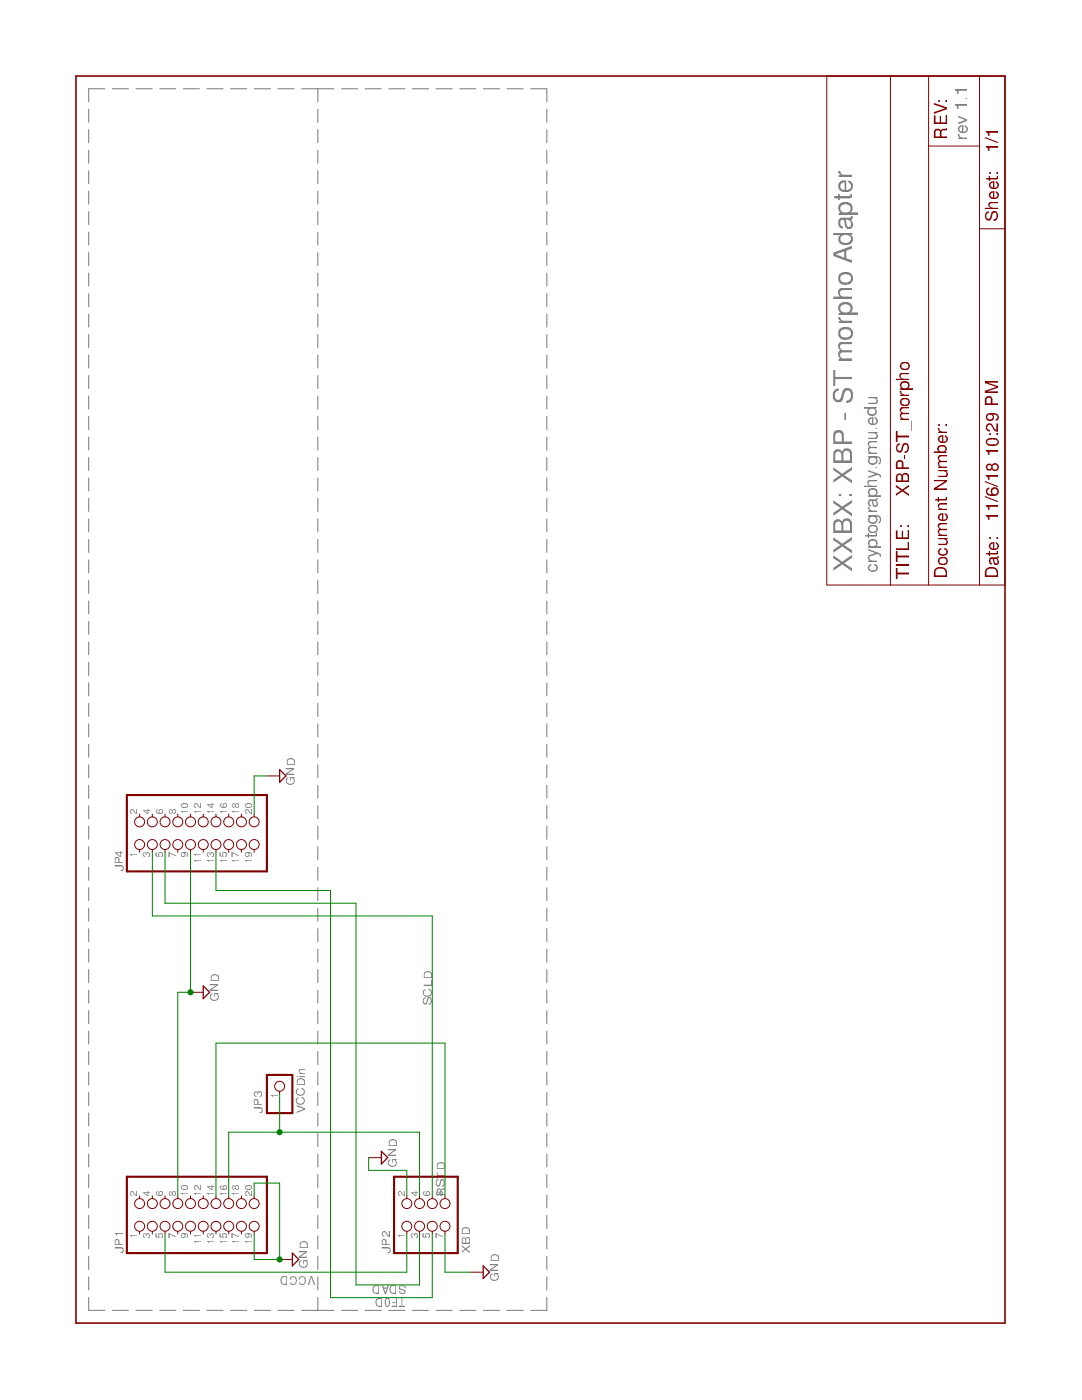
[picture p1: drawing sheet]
<?xml version="1.0" encoding="utf-8"?>
<!DOCTYPE eagle SYSTEM "eagle.dtd">
<eagle version="7.2.0">
<drawing>
<settings>
<setting alwaysvectorfont="no"/>
<setting verticaltext="up"/>
</settings>
<grid distance="0.1" unitdist="inch" unit="inch" style="lines" multiple="1" display="no" altdistance="0.01" altunitdist="inch" altunit="inch"/>
<schematic xreflabel="%F%N/%S.%C%R" xrefpart="/%S.%C%R">
<libraries>
<library name="frames">
<symbols>
<symbol name="LETTER_L">
<frame x1="0" y1="0" x2="248.92" y2="185.42" columns="12" rows="17" layer="94" border-left="no" border-top="no" border-right="no" border-bottom="no"/>
</symbol>
<symbol name="DOCFIELD">
<wire x1="0" y1="0" x2="71.12" y2="0" width="0.1016" layer="94"/>
<wire x1="101.6" y1="15.24" x2="87.63" y2="15.24" width="0.1016" layer="94"/>
<wire x1="0" y1="0" x2="0" y2="5.08" width="0.1016" layer="94"/>
<wire x1="0" y1="5.08" x2="71.12" y2="5.08" width="0.1016" layer="94"/>
<wire x1="0" y1="5.08" x2="0" y2="15.24" width="0.1016" layer="94"/>
<wire x1="101.6" y1="15.24" x2="101.6" y2="5.08" width="0.1016" layer="94"/>
<wire x1="71.12" y1="5.08" x2="71.12" y2="0" width="0.1016" layer="94"/>
<wire x1="71.12" y1="5.08" x2="87.63" y2="5.08" width="0.1016" layer="94"/>
<wire x1="71.12" y1="0" x2="101.6" y2="0" width="0.1016" layer="94"/>
<wire x1="87.63" y1="15.24" x2="87.63" y2="5.08" width="0.1016" layer="94"/>
<wire x1="87.63" y1="15.24" x2="0" y2="15.24" width="0.1016" layer="94"/>
<wire x1="87.63" y1="5.08" x2="101.6" y2="5.08" width="0.1016" layer="94"/>
<wire x1="101.6" y1="5.08" x2="101.6" y2="0" width="0.1016" layer="94"/>
<wire x1="0" y1="15.24" x2="0" y2="22.86" width="0.1016" layer="94"/>
<wire x1="101.6" y1="35.56" x2="0" y2="35.56" width="0.1016" layer="94"/>
<wire x1="101.6" y1="35.56" x2="101.6" y2="22.86" width="0.1016" layer="94"/>
<wire x1="0" y1="22.86" x2="101.6" y2="22.86" width="0.1016" layer="94"/>
<wire x1="0" y1="22.86" x2="0" y2="35.56" width="0.1016" layer="94"/>
<wire x1="101.6" y1="22.86" x2="101.6" y2="15.24" width="0.1016" layer="94"/>
<text x="1.27" y="1.27" size="2.54" layer="94">Date:</text>
<text x="12.7" y="1.27" size="2.54" layer="94">&gt;LAST_DATE_TIME</text>
<text x="72.39" y="1.27" size="2.54" layer="94">Sheet:</text>
<text x="86.36" y="1.27" size="2.54" layer="94">&gt;SHEET</text>
<text x="88.9" y="11.43" size="2.54" layer="94">REV:</text>
<text x="1.27" y="19.05" size="2.54" layer="94">TITLE:</text>
<text x="1.27" y="11.43" size="2.54" layer="94">Document Number:</text>
<text x="17.78" y="19.05" size="2.54" layer="94">&gt;DRAWING_NAME</text>
</symbol>
</symbols>
<devicesets>
<deviceset name="LETTER_L" prefix="FRAME" uservalue="yes">
<gates>
<gate name="G$1" symbol="LETTER_L" x="0" y="0"/>
<gate name="G$2" symbol="DOCFIELD" x="147.32" y="0" addlevel="must"/>
</gates>
<devices>
<device name="">
<technologies>
<technology name=""/>
</technologies>
</device>
</devices>
</deviceset>
</devicesets>
</library>
<library name="pinhead">
<symbols>
<symbol name="PINH2X4">
<wire x1="-6.35" y1="-5.08" x2="8.89" y2="-5.08" width="0.4064" layer="94"/>
<wire x1="8.89" y1="-5.08" x2="8.89" y2="7.62" width="0.4064" layer="94"/>
<wire x1="8.89" y1="7.62" x2="-6.35" y2="7.62" width="0.4064" layer="94"/>
<wire x1="-6.35" y1="7.62" x2="-6.35" y2="-5.08" width="0.4064" layer="94"/>
<text x="-6.35" y="8.255" size="1.778" layer="95">&gt;NAME</text>
<text x="-6.35" y="-7.62" size="1.778" layer="96">&gt;VALUE</text>
<pin name="1" x="-2.54" y="5.08" visible="pad" length="short" direction="pas" function="dot"/>
<pin name="2" x="5.08" y="5.08" visible="pad" length="short" direction="pas" function="dot" rot="R180"/>
<pin name="3" x="-2.54" y="2.54" visible="pad" length="short" direction="pas" function="dot"/>
<pin name="4" x="5.08" y="2.54" visible="pad" length="short" direction="pas" function="dot" rot="R180"/>
<pin name="5" x="-2.54" y="0" visible="pad" length="short" direction="pas" function="dot"/>
<pin name="6" x="5.08" y="0" visible="pad" length="short" direction="pas" function="dot" rot="R180"/>
<pin name="7" x="-2.54" y="-2.54" visible="pad" length="short" direction="pas" function="dot"/>
<pin name="8" x="5.08" y="-2.54" visible="pad" length="short" direction="pas" function="dot" rot="R180"/>
</symbol>
<symbol name="PINH2X10">
<wire x1="-6.35" y1="-15.24" x2="8.89" y2="-15.24" width="0.4064" layer="94"/>
<wire x1="8.89" y1="-15.24" x2="8.89" y2="12.7" width="0.4064" layer="94"/>
<wire x1="8.89" y1="12.7" x2="-6.35" y2="12.7" width="0.4064" layer="94"/>
<wire x1="-6.35" y1="12.7" x2="-6.35" y2="-15.24" width="0.4064" layer="94"/>
<text x="-6.35" y="13.335" size="1.778" layer="95">&gt;NAME</text>
<text x="-6.35" y="-17.78" size="1.778" layer="96">&gt;VALUE</text>
<pin name="1" x="-2.54" y="10.16" visible="pad" length="short" direction="pas" function="dot"/>
<pin name="2" x="5.08" y="10.16" visible="pad" length="short" direction="pas" function="dot" rot="R180"/>
<pin name="3" x="-2.54" y="7.62" visible="pad" length="short" direction="pas" function="dot"/>
<pin name="4" x="5.08" y="7.62" visible="pad" length="short" direction="pas" function="dot" rot="R180"/>
<pin name="5" x="-2.54" y="5.08" visible="pad" length="short" direction="pas" function="dot"/>
<pin name="6" x="5.08" y="5.08" visible="pad" length="short" direction="pas" function="dot" rot="R180"/>
<pin name="7" x="-2.54" y="2.54" visible="pad" length="short" direction="pas" function="dot"/>
<pin name="8" x="5.08" y="2.54" visible="pad" length="short" direction="pas" function="dot" rot="R180"/>
<pin name="9" x="-2.54" y="0" visible="pad" length="short" direction="pas" function="dot"/>
<pin name="10" x="5.08" y="0" visible="pad" length="short" direction="pas" function="dot" rot="R180"/>
<pin name="11" x="-2.54" y="-2.54" visible="pad" length="short" direction="pas" function="dot"/>
<pin name="12" x="5.08" y="-2.54" visible="pad" length="short" direction="pas" function="dot" rot="R180"/>
<pin name="13" x="-2.54" y="-5.08" visible="pad" length="short" direction="pas" function="dot"/>
<pin name="14" x="5.08" y="-5.08" visible="pad" length="short" direction="pas" function="dot" rot="R180"/>
<pin name="15" x="-2.54" y="-7.62" visible="pad" length="short" direction="pas" function="dot"/>
<pin name="16" x="5.08" y="-7.62" visible="pad" length="short" direction="pas" function="dot" rot="R180"/>
<pin name="17" x="-2.54" y="-10.16" visible="pad" length="short" direction="pas" function="dot"/>
<pin name="18" x="5.08" y="-10.16" visible="pad" length="short" direction="pas" function="dot" rot="R180"/>
<pin name="19" x="-2.54" y="-12.7" visible="pad" length="short" direction="pas" function="dot"/>
<pin name="20" x="5.08" y="-12.7" visible="pad" length="short" direction="pas" function="dot" rot="R180"/>
</symbol>
<symbol name="PINHD1">
<wire x1="-6.35" y1="-2.54" x2="1.27" y2="-2.54" width="0.4064" layer="94"/>
<wire x1="1.27" y1="-2.54" x2="1.27" y2="2.54" width="0.4064" layer="94"/>
<wire x1="1.27" y1="2.54" x2="-6.35" y2="2.54" width="0.4064" layer="94"/>
<wire x1="-6.35" y1="2.54" x2="-6.35" y2="-2.54" width="0.4064" layer="94"/>
<text x="-6.35" y="3.175" size="1.778" layer="95">&gt;NAME</text>
<text x="-6.35" y="-5.08" size="1.778" layer="96">&gt;VALUE</text>
<pin name="1" x="-2.54" y="0" visible="pad" length="short" direction="pas" function="dot"/>
</symbol>
</symbols>
<devicesets>
<deviceset name="PINHD-2X4" prefix="JP" uservalue="yes">
<gates>
<gate name="A" symbol="PINH2X4" x="0" y="0"/>
</gates>
<devices>
<device name="" package="2X04">
<connects>
<connect gate="A" pin="1" pad="1"/>
<connect gate="A" pin="2" pad="2"/>
<connect gate="A" pin="3" pad="3"/>
<connect gate="A" pin="4" pad="4"/>
<connect gate="A" pin="5" pad="5"/>
<connect gate="A" pin="6" pad="6"/>
<connect gate="A" pin="7" pad="7"/>
<connect gate="A" pin="8" pad="8"/>
</connects>
<technologies>
<technology name=""/>
</technologies>
</device>
<device name="/90" package="2X04/90">
<connects>
<connect gate="A" pin="1" pad="1"/>
<connect gate="A" pin="2" pad="2"/>
<connect gate="A" pin="3" pad="3"/>
<connect gate="A" pin="4" pad="4"/>
<connect gate="A" pin="5" pad="5"/>
<connect gate="A" pin="6" pad="6"/>
<connect gate="A" pin="7" pad="7"/>
<connect gate="A" pin="8" pad="8"/>
</connects>
<technologies>
<technology name=""/>
</technologies>
</device>
</devices>
</deviceset>
<deviceset name="PINHD-2X10" prefix="JP" uservalue="yes">
<gates>
<gate name="A" symbol="PINH2X10" x="0" y="0"/>
</gates>
<devices>
<device name="" package="2X10">
<connects>
<connect gate="A" pin="1" pad="1"/>
<connect gate="A" pin="10" pad="10"/>
<connect gate="A" pin="11" pad="11"/>
<connect gate="A" pin="12" pad="12"/>
<connect gate="A" pin="13" pad="13"/>
<connect gate="A" pin="14" pad="14"/>
<connect gate="A" pin="15" pad="15"/>
<connect gate="A" pin="16" pad="16"/>
<connect gate="A" pin="17" pad="17"/>
<connect gate="A" pin="18" pad="18"/>
<connect gate="A" pin="19" pad="19"/>
<connect gate="A" pin="2" pad="2"/>
<connect gate="A" pin="20" pad="20"/>
<connect gate="A" pin="3" pad="3"/>
<connect gate="A" pin="4" pad="4"/>
<connect gate="A" pin="5" pad="5"/>
<connect gate="A" pin="6" pad="6"/>
<connect gate="A" pin="7" pad="7"/>
<connect gate="A" pin="8" pad="8"/>
<connect gate="A" pin="9" pad="9"/>
</connects>
<technologies>
<technology name=""/>
</technologies>
</device>
<device name="/90" package="2X10/90">
<connects>
<connect gate="A" pin="1" pad="1"/>
<connect gate="A" pin="10" pad="10"/>
<connect gate="A" pin="11" pad="11"/>
<connect gate="A" pin="12" pad="12"/>
<connect gate="A" pin="13" pad="13"/>
<connect gate="A" pin="14" pad="14"/>
<connect gate="A" pin="15" pad="15"/>
<connect gate="A" pin="16" pad="16"/>
<connect gate="A" pin="17" pad="17"/>
<connect gate="A" pin="18" pad="18"/>
<connect gate="A" pin="19" pad="19"/>
<connect gate="A" pin="2" pad="2"/>
<connect gate="A" pin="20" pad="20"/>
<connect gate="A" pin="3" pad="3"/>
<connect gate="A" pin="4" pad="4"/>
<connect gate="A" pin="5" pad="5"/>
<connect gate="A" pin="6" pad="6"/>
<connect gate="A" pin="7" pad="7"/>
<connect gate="A" pin="8" pad="8"/>
<connect gate="A" pin="9" pad="9"/>
</connects>
<technologies>
<technology name=""/>
</technologies>
</device>
</devices>
</deviceset>
<deviceset name="PINHD-1X1" prefix="JP" uservalue="yes">
<gates>
<gate name="G$1" symbol="PINHD1" x="0" y="0"/>
</gates>
<devices>
<device name="" package="1X01">
<connects>
<connect gate="G$1" pin="1" pad="1"/>
</connects>
<technologies>
<technology name=""/>
</technologies>
</device>
</devices>
</deviceset>
</devicesets>
</library>
<library name="supply2">
<symbols>
<symbol name="GND">
<wire x1="-1.27" y1="0" x2="1.27" y2="0" width="0.254" layer="94"/>
<wire x1="1.27" y1="0" x2="0" y2="-1.27" width="0.254" layer="94"/>
<wire x1="0" y1="-1.27" x2="-1.27" y2="0" width="0.254" layer="94"/>
<text x="-1.905" y="-3.175" size="1.778" layer="96">&gt;VALUE</text>
<pin name="GND" x="0" y="2.54" visible="off" length="short" direction="sup" rot="R270"/>
</symbol>
</symbols>
<devicesets>
<deviceset name="GND" prefix="SUPPLY">
<gates>
<gate name="GND" symbol="GND" x="0" y="0"/>
</gates>
<devices>
<device name="">
<technologies>
<technology name=""/>
</technologies>
</device>
</devices>
</deviceset>
</devicesets>
</library>
</libraries>
<attributes>
</attributes>
<variantdefs>
</variantdefs>
<classes>
<class number="0" name="default" width="0" drill="0">
</class>
</classes>
<parts>
<part name="FRAME1" library="frames" deviceset="LETTER_L" device="" value="XBP"/>
<part name="JP2" library="pinhead" deviceset="PINHD-2X4" device="/90" value="XBD"/>
<part name="SUPPLY1" library="supply2" deviceset="GND" device=""/>
<part name="SUPPLY3" library="supply2" deviceset="GND" device=""/>
<part name="JP1" library="pinhead" deviceset="PINHD-2X10" device=""/>
<part name="JP4" library="pinhead" deviceset="PINHD-2X10" device=""/>
<part name="JP3" library="pinhead" deviceset="PINHD-1X1" device="" value="VCCDin"/>
<part name="SUPPLY4" library="supply2" deviceset="GND" device=""/>
<part name="SUPPLY2" library="supply2" deviceset="GND" device=""/>
<part name="SUPPLY5" library="supply2" deviceset="GND" device=""/>
</parts>
<sheets>
<sheet>
<plain>
<wire x1="2.54" y1="182.88" x2="2.54" y2="137.16" width="0.2032" layer="97" style="longdash"/>
<wire x1="2.54" y1="137.16" x2="246.38" y2="137.16" width="0.2032" layer="97" style="longdash"/>
<wire x1="246.38" y1="137.16" x2="246.38" y2="182.88" width="0.2032" layer="97" style="longdash"/>
<wire x1="246.38" y1="182.88" x2="2.54" y2="182.88" width="0.2032" layer="97" style="longdash"/>
<wire x1="2.54" y1="91.44" x2="246.38" y2="91.44" width="0.2032" layer="97" style="longdash"/>
<wire x1="2.54" y1="137.16" x2="2.54" y2="91.44" width="0.2032" layer="97" style="longdash"/>
<wire x1="246.38" y1="91.44" x2="246.38" y2="137.16" width="0.2032" layer="97" style="longdash"/>
<text x="149.86" y="30.48" size="3.81" layer="121">XXBX: XBP - ST morpho Adapter</text>
<text x="149.86" y="25.4" size="2.54" layer="121">cryptography.gmu.edu</text>
<text x="236.22" y="7.62" size="2.54" layer="121">rev 1.1</text>
</plain>
<instances>
<instance part="FRAME1" gate="G$1" x="0" y="0" smashed="yes"/>
<instance part="FRAME1" gate="G$2" x="147.32" y="0"/>
<instance part="JP2" gate="A" x="20.32" y="114.3"/>
<instance part="SUPPLY1" gate="GND" x="10.16" y="104.14"/>
<instance part="SUPPLY3" gate="GND" x="33.02" y="124.46"/>
<instance part="JP1" gate="A" x="20.32" y="162.56"/>
<instance part="JP4" gate="A" x="96.52" y="162.56"/>
<instance part="JP3" gate="G$1" x="48.26" y="144.78"/>
<instance part="SUPPLY4" gate="GND" x="66.04" y="160.02"/>
<instance part="SUPPLY2" gate="GND" x="12.7" y="142.24"/>
<instance part="SUPPLY5" gate="GND" x="109.22" y="144.78"/>
</instances>
<busses>
</busses>
<nets>
<net name="GND" class="0">
<segment>
<pinref part="SUPPLY1" gate="GND" pin="GND"/>
<pinref part="JP2" gate="A" pin="7"/>
<wire x1="17.78" y1="111.76" x2="10.16" y2="111.76" width="0.1524" layer="91"/>
<wire x1="10.16" y1="111.76" x2="10.16" y2="106.68" width="0.1524" layer="91"/>
</segment>
<segment>
<pinref part="JP2" gate="A" pin="2"/>
<pinref part="SUPPLY3" gate="GND" pin="GND"/>
<wire x1="30.48" y1="127" x2="33.02" y2="127" width="0.1524" layer="91"/>
<wire x1="25.4" y1="119.38" x2="30.48" y2="119.38" width="0.1524" layer="91"/>
<wire x1="30.48" y1="119.38" x2="30.48" y2="127" width="0.1524" layer="91"/>
</segment>
<segment>
<pinref part="JP1" gate="A" pin="8"/>
<wire x1="25.4" y1="165.1" x2="66.04" y2="165.1" width="0.1524" layer="91"/>
<wire x1="66.04" y1="165.1" x2="66.04" y2="162.56" width="0.1524" layer="91"/>
<pinref part="SUPPLY4" gate="GND" pin="GND"/>
<pinref part="JP4" gate="A" pin="9"/>
<wire x1="93.98" y1="162.56" x2="66.04" y2="162.56" width="0.1524" layer="91"/>
<junction x="66.04" y="162.56"/>
</segment>
<segment>
<pinref part="JP1" gate="A" pin="19"/>
<wire x1="17.78" y1="149.86" x2="12.7" y2="149.86" width="0.1524" layer="91"/>
<wire x1="12.7" y1="149.86" x2="12.7" y2="144.78" width="0.1524" layer="91"/>
<pinref part="SUPPLY2" gate="GND" pin="GND"/>
<pinref part="JP1" gate="A" pin="20"/>
<wire x1="25.4" y1="149.86" x2="27.94" y2="149.86" width="0.1524" layer="91"/>
<wire x1="27.94" y1="149.86" x2="27.94" y2="144.78" width="0.1524" layer="91"/>
<wire x1="27.94" y1="144.78" x2="12.7" y2="144.78" width="0.1524" layer="91"/>
<junction x="12.7" y="144.78"/>
</segment>
<segment>
<pinref part="JP4" gate="A" pin="20"/>
<wire x1="101.6" y1="149.86" x2="109.22" y2="149.86" width="0.1524" layer="91"/>
<wire x1="109.22" y1="149.86" x2="109.22" y2="147.32" width="0.1524" layer="91"/>
<pinref part="SUPPLY5" gate="GND" pin="GND"/>
</segment>
</net>
<net name="SCLD" class="0">
<segment>
<pinref part="JP2" gate="A" pin="6"/>
<wire x1="25.4" y1="114.3" x2="81.28" y2="114.3" width="0.1524" layer="91"/>
<label x="63.5" y="114.3" size="1.778" layer="95"/>
<pinref part="JP4" gate="A" pin="3"/>
<wire x1="93.98" y1="170.18" x2="81.28" y2="170.18" width="0.1524" layer="91"/>
<wire x1="81.28" y1="170.18" x2="81.28" y2="114.3" width="0.1524" layer="91"/>
</segment>
</net>
<net name="SDAD" class="0">
<segment>
<wire x1="7.62" y1="129.54" x2="83.82" y2="129.54" width="0.1524" layer="91"/>
<pinref part="JP2" gate="A" pin="3"/>
<wire x1="17.78" y1="116.84" x2="7.62" y2="116.84" width="0.1524" layer="91"/>
<wire x1="7.62" y1="116.84" x2="7.62" y2="129.54" width="0.1524" layer="91"/>
<label x="7.62" y="119.38" size="1.778" layer="95" rot="R90"/>
<pinref part="JP4" gate="A" pin="5"/>
<wire x1="93.98" y1="167.64" x2="83.82" y2="167.64" width="0.1524" layer="91"/>
<wire x1="83.82" y1="167.64" x2="83.82" y2="129.54" width="0.1524" layer="91"/>
</segment>
</net>
<net name="RSTD" class="0">
<segment>
<pinref part="JP2" gate="A" pin="8"/>
<wire x1="55.88" y1="157.48" x2="55.88" y2="111.76" width="0.1524" layer="91"/>
<wire x1="55.88" y1="111.76" x2="25.4" y2="111.76" width="0.1524" layer="91"/>
<label x="25.4" y="111.76" size="1.778" layer="95"/>
<pinref part="JP1" gate="A" pin="14"/>
<wire x1="25.4" y1="157.48" x2="55.88" y2="157.48" width="0.1524" layer="91"/>
</segment>
</net>
<net name="VCCD" class="0">
<segment>
<pinref part="JP2" gate="A" pin="1"/>
<wire x1="17.78" y1="119.38" x2="10.16" y2="119.38" width="0.1524" layer="91"/>
<label x="7.62" y="144.78" size="1.778" layer="95" rot="R270"/>
<pinref part="JP1" gate="A" pin="5"/>
<wire x1="17.78" y1="167.64" x2="10.16" y2="167.64" width="0.1524" layer="91"/>
<wire x1="10.16" y1="167.64" x2="10.16" y2="119.38" width="0.1524" layer="91"/>
</segment>
</net>
<net name="TF0D" class="0">
<segment>
<pinref part="JP2" gate="A" pin="5"/>
<wire x1="17.78" y1="114.3" x2="5.08" y2="114.3" width="0.1524" layer="91"/>
<wire x1="5.08" y1="114.3" x2="5.08" y2="134.62" width="0.1524" layer="91"/>
<wire x1="5.08" y1="134.62" x2="86.36" y2="134.62" width="0.1524" layer="91"/>
<label x="5.08" y="119.38" size="1.778" layer="95" rot="R90"/>
<pinref part="JP4" gate="A" pin="13"/>
<wire x1="93.98" y1="157.48" x2="86.36" y2="157.48" width="0.1524" layer="91"/>
<wire x1="86.36" y1="157.48" x2="86.36" y2="134.62" width="0.1524" layer="91"/>
</segment>
</net>
<net name="N$6" class="0">
<segment>
<pinref part="JP3" gate="G$1" pin="1"/>
<wire x1="45.72" y1="144.78" x2="38.1" y2="144.78" width="0.1524" layer="91"/>
<wire x1="38.1" y1="144.78" x2="38.1" y2="154.94" width="0.1524" layer="91"/>
<wire x1="38.1" y1="154.94" x2="25.4" y2="154.94" width="0.1524" layer="91"/>
<pinref part="JP1" gate="A" pin="16"/>
<pinref part="JP2" gate="A" pin="4"/>
<wire x1="25.4" y1="116.84" x2="38.1" y2="116.84" width="0.1524" layer="91"/>
<wire x1="38.1" y1="116.84" x2="38.1" y2="144.78" width="0.1524" layer="91"/>
<junction x="38.1" y="144.78"/>
</segment>
</net>
</nets>
</sheet>
</sheets>
</schematic>
</drawing>
</eagle>
